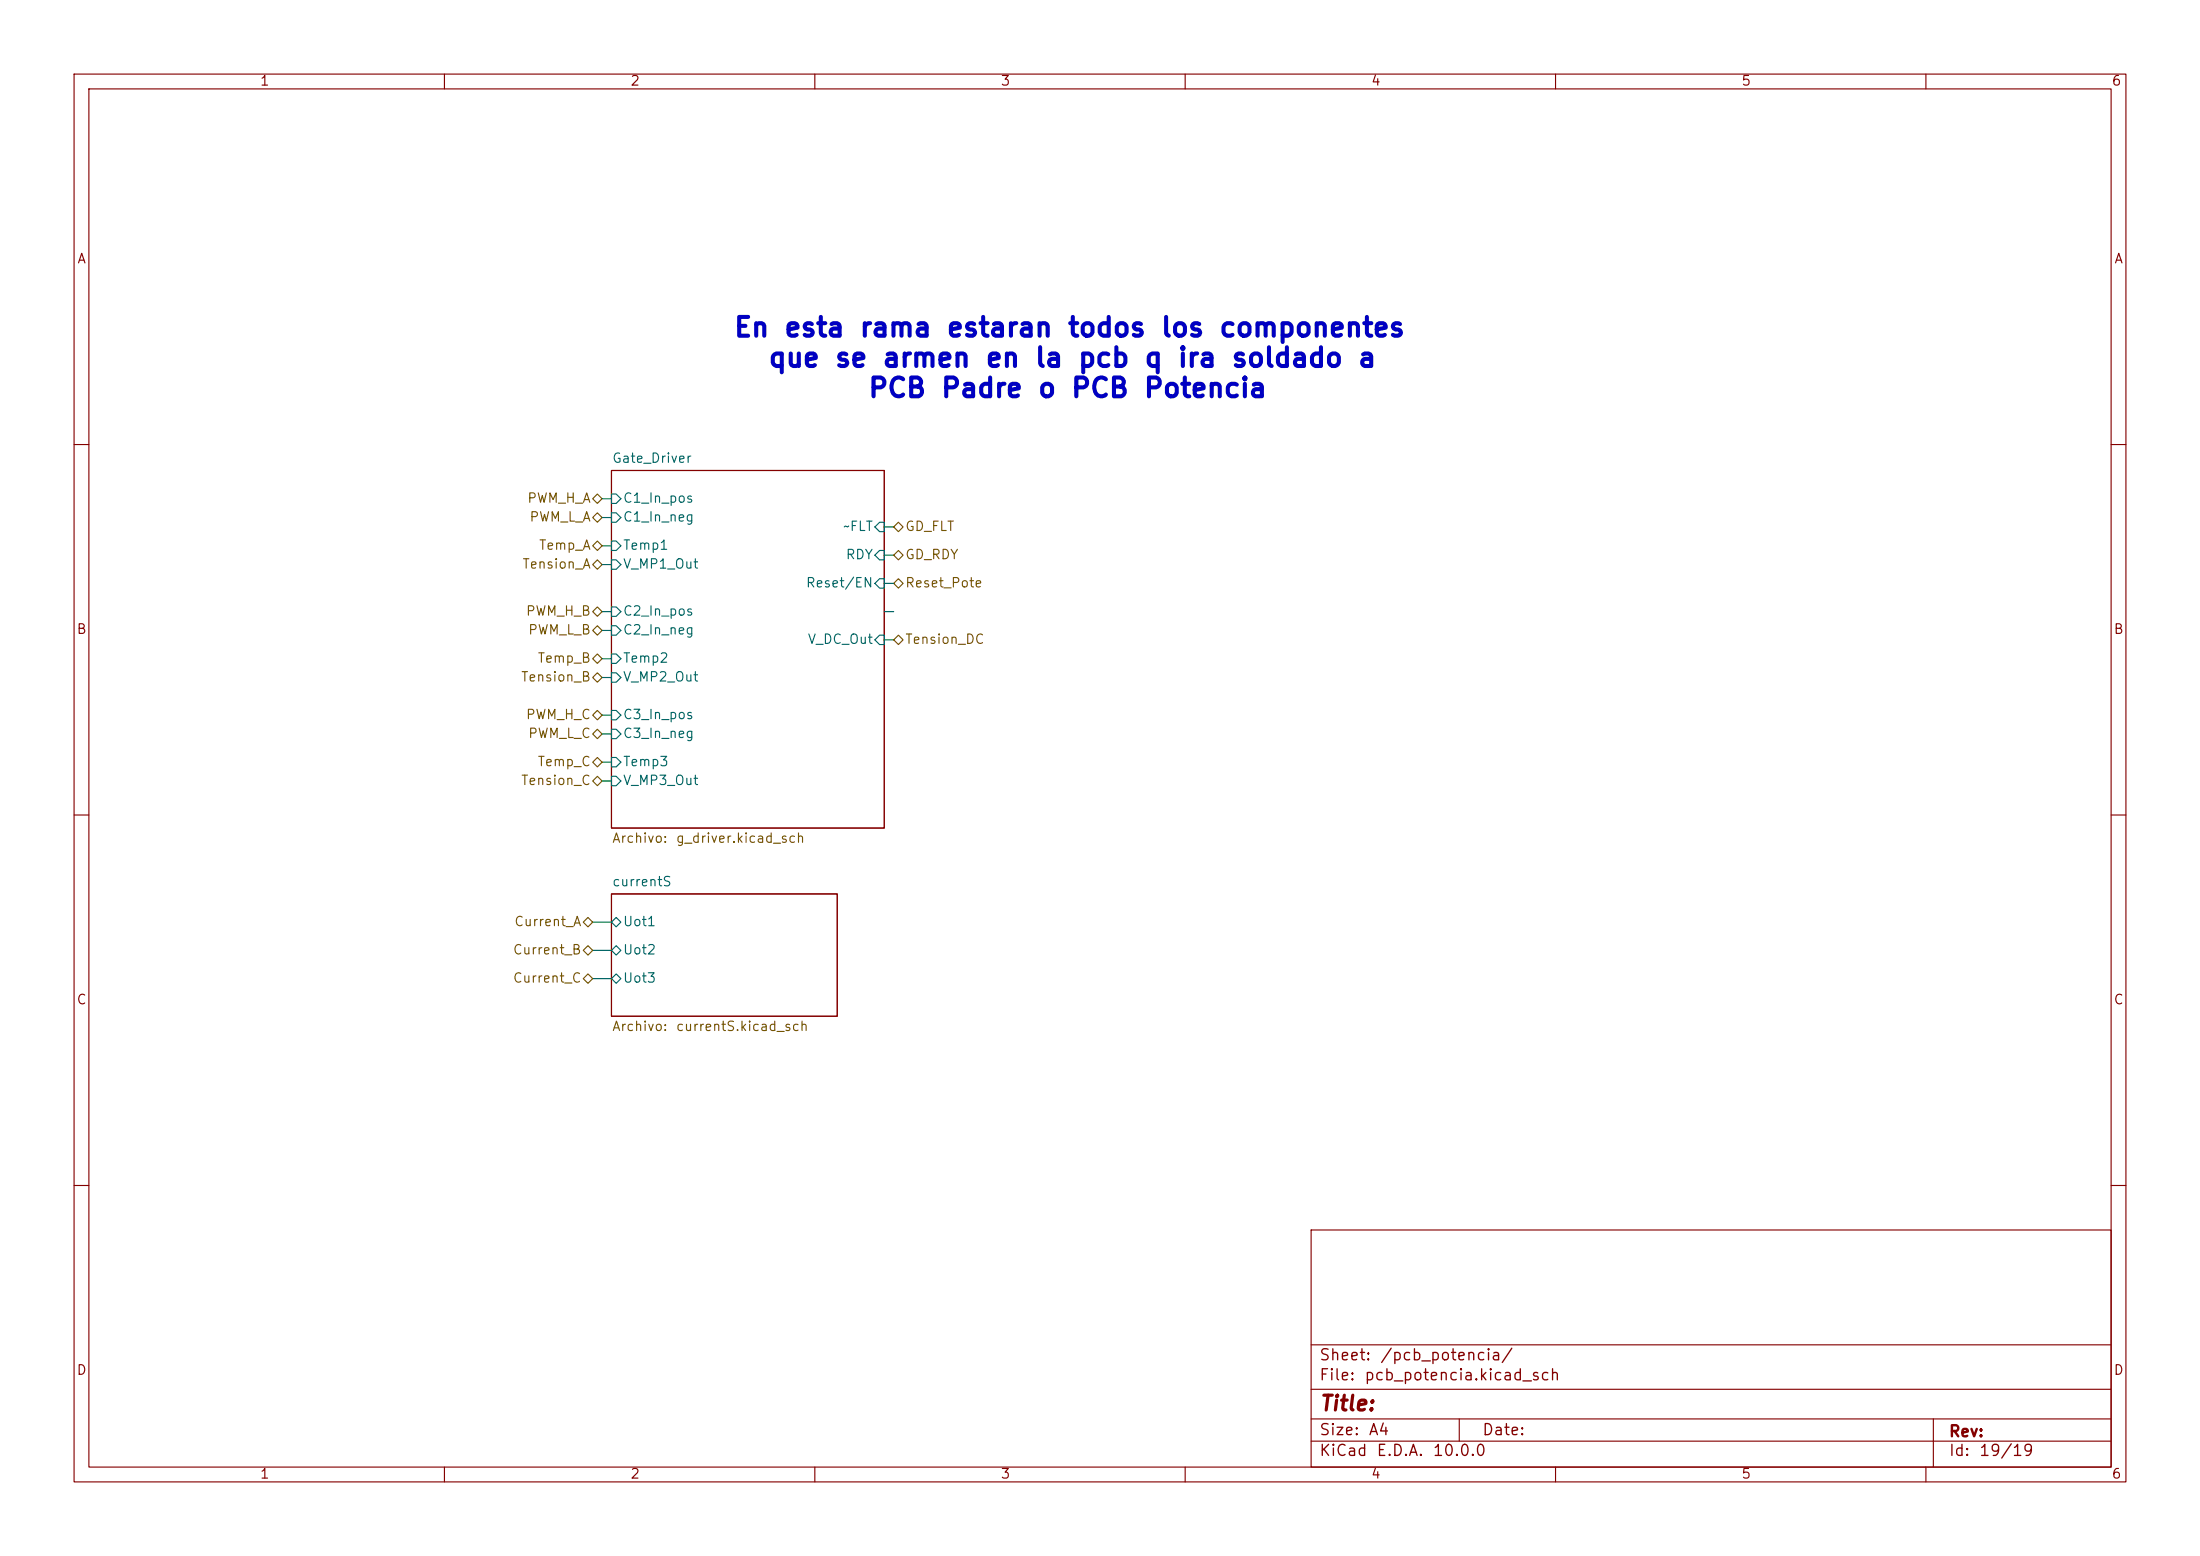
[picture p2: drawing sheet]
<svg xmlns="http://www.w3.org/2000/svg" width="297mm" height="210mm" viewBox="0 0 297 210" stroke-linecap="round" stroke-linejoin="round" font-family="sans-serif">
<g fill="none" stroke="#840000" stroke-width=".15">
<path d="M10 10h277v190h-277zM12 12h273v186h-273zM60 10v2M110 10v2M160 10v2M210 10v2M260 10v2M10 60h2M82.5 63.5h36.9v48.3h-36.9zM285 60h2M10 110h2M285 110h2"/>
<path d="M82.5 120.7h30.5v16.5h-30.5zM10 160h2M177 166h108v32h-108zM285 160h2M60 198v2M110 198v2M160 198v2M177 194.5h108M177 191.5h108M177 187.5h108M177 181.5h108M197 191.5v3"/>
<path d="M210 198v2M260 198v2M261 191.5v6.5"/>
</g>
<g fill="none" stroke="#006464" stroke-width=".15">
<path d="M82.5 69.2h.7l.6 .7-.6 .6h-.7zM82.5 73h.7l.6 .7-.6 .6h-.7zM82.5 66.7h.7l.6 .6-.6 .6h-.7zM82.5 75.6h.7l.6 .6-.6 .6h-.7zM118.1 71.1l.6-.6h.7v1.3h-.7zM118.7 74.3h.7v1.3h-.7l-.6-.7zM118.7 78.1h.7v1.3h-.7l-.6-.7zM82.5 81.9h.7l.6 .7-.6 .6h-.7zM82.5 84.5h.7l.6 .6-.6 .6h-.7zM82.5 98.4h.7l.6 .7-.6 .6h-.7zM82.5 95.9h.7l.6 .6-.6 .7h-.7zM82.5 88.3h.7l.6 .6-.6 .6h-.7z"/>
<path d="M82.5 90.8h.7l.6 .6-.6 .7h-.7zM118.7 85.7h.7v1.3h-.7l-.6-.6zM82.5 102.2h.7l.6 .7-.6 .6h-.7zM82.5 104.8h.7l.6 .6-.6 .6h-.7zM82.5 124.5l.7-.7 .6 .7-.6 .6zM82.5 128.3l.7-.7 .6 .7-.6 .6zM82.5 132.1l.7-.7 .6 .7-.6 .6z"/>
</g>
<g fill="none" stroke="#725600" stroke-width=".15">
<path d="M80 67.3l.6-.6 .7 .6-.7 .6zM80 76.2l.6-.6 .7 .6-.7 .6zM80 73.7l.6-.7 .7 .7-.7 .6zM80 69.9l.6-.7 .7 .7-.7 .6zM120.6 71.1l.7-.6 .6 .6-.6 .7zM120.6 78.7l.7-.6 .6 .6-.6 .7zM121.3 74.3l.6 .6-.6 .7-.7-.7zM80 85.1l.6-.6 .7 .6-.7 .6zM80 82.6l.6-.7 .7 .7-.7 .6zM80 96.5l.6-.6 .7 .6-.7 .7zM80 88.9l.6-.6 .7 .6-.7 .6zM80 99.1l.6-.7 .7 .7-.7 .6z"/>
<path d="M80 91.4l.6-.6 .7 .6-.7 .7zM120.6 86.4l.7-.7 .6 .7-.6 .6zM80 102.9l.6-.7 .7 .7-.7 .6zM80 105.4l.6-.6 .7 .6-.7 .6zM78.7 128.3l.7-.7 .6 .7-.6 .6zM78.7 124.5l.7-.7 .6 .7-.6 .6zM79.4 131.4l.6 .7-.6 .6-.7-.6z"/>
</g>
<g fill="none" stroke="#009600" stroke-width=".15">
<path d="M81.3 67.3h1.2M81.3 76.2h1.2M81.3 69.9h1.2M81.3 73.7h1.2M119.4 71.1h1.2M119.4 74.9h1.2M119.4 78.7h1.2M81.3 85.1h1.2M81.3 82.6h1.2M81.3 99.1h1.2M81.3 96.5h1.2M81.3 88.9h1.2"/>
<path d="M81.3 91.4h1.2M119.4 82.6h1.2M119.4 86.4h1.2M81.3 102.9h1.2M81.3 105.4h1.2M80 124.5h2.5M80 132.1h2.5M80 128.3h2.5"/>
</g>
<g font-size="2.5" fill="#0000c2">
<text x="98.9" y="46.1">En</text>
<text x="105.7" y="46.1">esta</text>
<text x="115.9" y="46.1">rama</text>
<text x="127.6" y="46.1">estaran</text>
<text x="144" y="46.1">todos</text>
<text x="156.6" y="46.1">los</text>
<text x="164.4" y="46.1">componentes</text>
<text x="103.6" y="50.2">que</text>
<text x="112.6" y="50.2">se</text>
<text x="119" y="50.2">armen</text>
<text x="132.9" y="50.2">en</text>
<text x="139.6" y="50.2">la</text>
<text x="145.4" y="50.2">pcb</text>
<text x="154.3" y="50.2">q</text>
<text x="158.8" y="50.2">ira</text>
<text x="166.1" y="50.2">soldado</text>
<text x="183.2" y="50.2">a</text>
<text x="117.1" y="54.3">PCB</text>
<text x="126.9" y="54.3">Padre</text>
<text x="140" y="54.3">o</text>
<text x="144.4" y="54.3">PCB</text>
<text x="154.3" y="54.3">Potencia</text>
</g>
<text font-size="2" fill="#840000" x="178" y="190.9">Title:</text>
<g font-size="1.5" fill="#840000">
<text x="178" y="184">Sheet:</text>
<text x="186.2" y="184">/pcb_potencia/</text>
<text x="178" y="186.7">File:</text>
<text x="184.1" y="186.7">pcb_potencia.kicad_sch</text>
<text x="178" y="196.9">KiCad</text>
<text x="178" y="194.1">Size:</text>
<text x="184.7" y="194.1">A4</text>
<text x="185.7" y="196.9">E.D.A.</text>
<text x="193.3" y="196.9">10.0.0</text>
<text x="200" y="194.1">Date:</text>
<text x="263" y="194.3">Rev:</text>
<text x="263" y="196.9">Id:</text>
<text x="267.1" y="196.9">19/19</text>
</g>
<g font-size="1.3" fill="#840000">
<text x="35" y="11.9">1</text>
<text x="85" y="11.9">2</text>
<text x="135" y="11.9">3</text>
<text x="185" y="11.9">4</text>
<text x="235" y="11.9">5</text>
<text x="285" y="11.9">6</text>
<text x="10.3" y="35.9">A</text>
<text x="285.3" y="35.9">A</text>
<text x="10.3" y="85.9">B</text>
<text x="285.3" y="85.9">B</text>
<text x="10.3" y="135.9">C</text>
<text x="285.3" y="135.9">C</text>
<text x="10.3" y="185.9">D</text>
<text x="285.3" y="185.9">D</text>
<text x="35" y="199.9">1</text>
<text x="85" y="199.9">2</text>
<text x="135" y="199.9">3</text>
<text x="185" y="199.9">4</text>
<text x="235" y="199.9">5</text>
<text x="285" y="199.9">6</text>
</g>
<g font-size="1.3" fill="#006464">
<text x="82.5" y="62.8">Gate_Driver</text>
<text x="84" y="70.7">C1_In_neg</text>
<text x="84" y="68.2">C1_In_pos</text>
<text x="113.7" y="72">~FLT</text>
<text x="84" y="74.5">Temp1</text>
<text x="84" y="77.1">V_MP1_Out</text>
<text x="114.1" y="75.8">RDY</text>
<text x="84" y="83.4">C2_In_pos</text>
<text x="108.7" y="79.6">Reset/EN</text>
<text x="84" y="86">C2_In_neg</text>
<text x="84" y="89.8">Temp2</text>
<text x="108.9" y="87.2">V_DC_Out</text>
<text x="84" y="92.3">V_MP2_Out</text>
<text x="84" y="99.9">C3_In_neg</text>
<text x="84" y="97.4">C3_In_pos</text>
<text x="84" y="103.7">Temp3</text>
<text x="84" y="106.3">V_MP3_Out</text>
<text x="82.5" y="119.9">currentS</text>
<text x="84" y="125.3">Uot1</text>
<text x="84" y="129.1">Uot2</text>
<text x="84" y="132.9">Uot3</text>
</g>
<g font-size="1.3" fill="#725600">
<text x="71.1" y="68.2">PWM_H_A</text>
<text x="71.4" y="70.7">PWM_L_A</text>
<text x="122.1" y="72">GD_FLT</text>
<text x="70.4" y="77.1">Tension_A</text>
<text x="72.7" y="74.5">Temp_A</text>
<text x="122.1" y="75.8">GD_RDY</text>
<text x="70.9" y="83.4">PWM_H_B</text>
<text x="122.1" y="79.6">Reset_Pote</text>
<text x="71.2" y="86">PWM_L_B</text>
<text x="72.5" y="89.8">Temp_B</text>
<text x="122.1" y="87.2">Tension_DC</text>
<text x="70.2" y="92.3">Tension_B</text>
<text x="70.9" y="97.4">PWM_H_C</text>
<text x="71.2" y="99.9">PWM_L_C</text>
<text x="70.2" y="106.3">Tension_C</text>
<text x="72.5" y="103.7">Temp_C</text>
<text x="82.5" y="114.1">Archivo:</text>
<text x="91.2" y="114.1">g_driver.kicad_sch</text>
<text x="69.3" y="125.3">Current_A</text>
<text x="69.2" y="129.1">Current_B</text>
<text x="69.2" y="132.9">Current_C</text>
<text x="82.5" y="139.5">Archivo:</text>
<text x="91.2" y="139.5">currentS.kicad_sch</text>
</g>
</svg>
